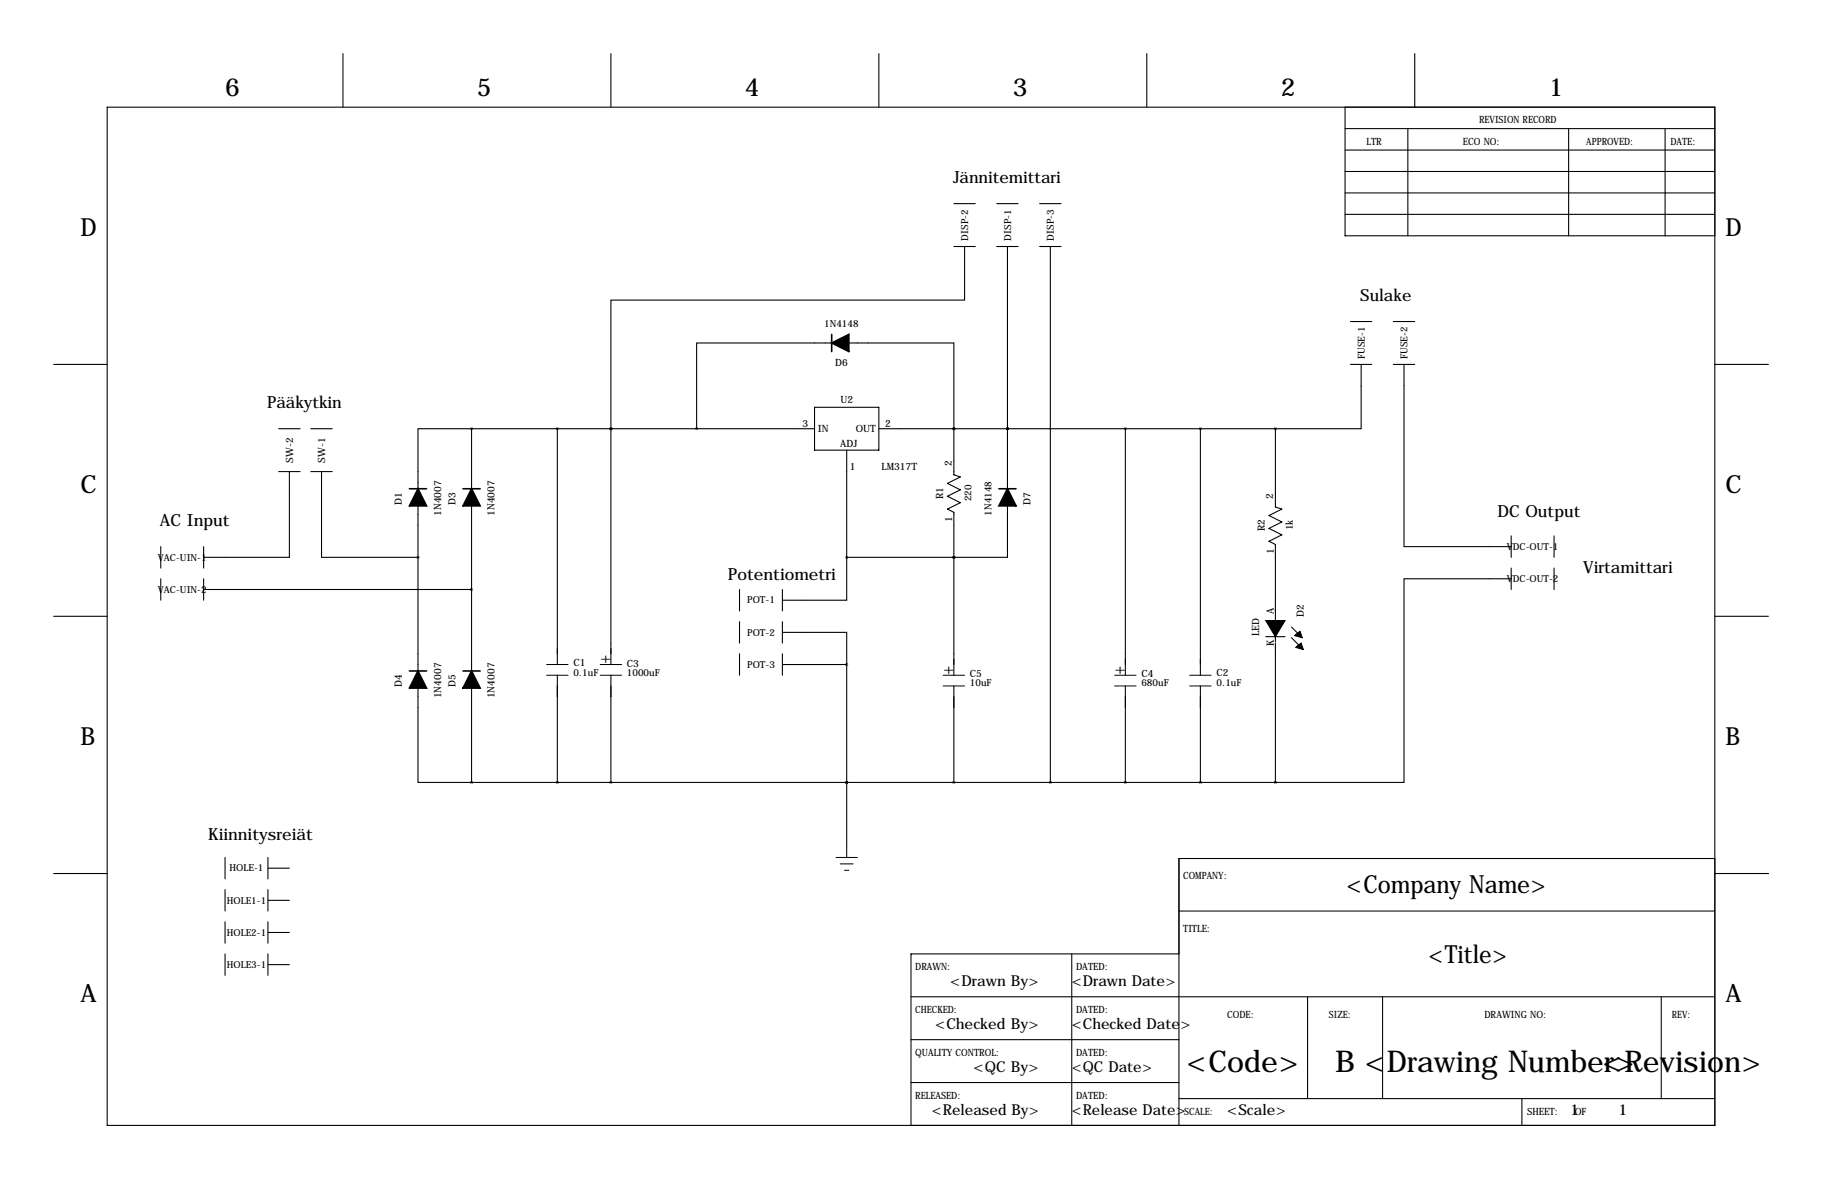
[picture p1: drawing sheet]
<svg xmlns="http://www.w3.org/2000/svg" width="432mm" height="279mm" viewBox="0 0 432 279" stroke-linecap="round" stroke-linejoin="round" font-family="sans-serif">
<g fill="none" stroke="#000" stroke-width=".25">
<path d="M81.3 12.7v12.7M144.8 12.7v12.7M208.3 12.7v12.7M271.8 12.7v12.7M335.3 12.7v12.7M25.4 25.4h381v241.3h-381zM318.8 30.5h87.6M318.8 35.6h87.6M318.8 25.4v30.5h87.6M333.7 30.5v25.4M371.8 30.5v25.4M394.6 30.5v25.4"/>
<path d="M226.1 48.3h5M226.1 58.4h5M228.6 58.4v12.7h-83.8v30.5M236.2 48.3h5.1M236.2 58.4h5.1M238.8 58.4v57.4M246.4 48.3h5.1M246.4 58.4h5.1M248.9 58.4v127M318.8 45.7h87.6M318.8 50.8h87.6M318.8 40.6h87.6"/>
<path d="M320 76.2h5.1M330.2 76.2h5.1M12.7 86.4h12.7M193 96.5h15.3v10.2h-15.3zM197.1 81.3h-32v20.3M201.2 81.3h24.9v20.3M320 86.4h5.1M322.6 86.4v15.2h-20.3M330.2 86.4h5.1M332.7 86.4v43.1h25.4M406.4 86.4h12.7M66 101.6h5.1"/>
<path d="M66 111.8h5.1M68.6 111.8v20.3h-20.3M73.7 101.6h5M73.7 111.8h5M76.2 111.8v20.3h22.9M99.1 119.9v39.1M111.8 101.6h-12.7v14.2M111.8 101.6h81.2M111.8 101.6v14.2M111.8 119.9v39.1M132.1 101.6v55.9M144.8 101.6h.1"/>
<path d="M144.8 101.6v55.9M200.7 106.7v25.4M208.3 101.6h94M226.1 101.6h.1M226.1 101.6v10.9l1.5 .5-3.1 1.6 3.1 1.5-3.1 1.5 3.1 1.5-3.1 1.6 1.6 .7v38.6M238.8 101.6h.1M238.8 119.9v12.2h-12.7M266.7 101.6v58.4M284.5 101.6v58.4M302.3 101.6v18.5l1.5 .6-3.1 1.5 3.1 1.5-3.1 1.5 3.1 1.5-3.1 1.6 1.6 .7v23.1M38.1 129.5v5.1M38.1 137.2v5"/>
<path d="M48.3 129.5v5.1M48.3 137.2v5M48.3 139.7h63.5M175.3 139.7v5.1M185.4 139.7v5.1M200.7 132.1v10.1h-15.3M200.7 132.1h25.4M226.1 132.1h.1M358.1 137.2h-25.4v48.2h-30.4M358.1 127v5.1M358.1 134.6v5.1M368.3 127v5.1"/>
<path d="M368.3 134.6v5.1M12.7 146h12.7M175.3 147.3v5.1M175.3 154.9v5.1M185.4 149.9h15.3v7.6M185.4 147.3v5.1M185.4 154.9v5.1M185.4 157.5h15.3M200.7 157.5v43.2M300 150.9h4.5M302.3 152.4v33M306.1 148.6l2.5 2.5"/>
<path d="M306.1 151.1l2.5 2.6M406.4 146h12.7M99.1 163.1v22.3h12.7M111.8 163.1v22.3M132.1 160v25.4M144.8 160v25.4M226.1 162.6v22.8M266.7 162.6v22.8M284.5 162.6v22.8M111.8 185.4h190.5M200.7 185.4h.1M12.7 207h12.7"/>
<path d="M53.3 203.2v5.1M53.3 210.8v5.1M53.3 218.4v5.1M63.5 203.2v5.1M63.5 210.8v5.1M63.5 218.4v5.1M63.5 205.7h5.1M63.5 213.4h5.1M279.4 215.9h127M406.4 203.5h-127v63.2M406.5 207h12.7M53.3 226.1v5"/>
<path d="M63.5 226.1v5M63.5 221h5.1M63.5 228.6h5.1M215.9 236.2h190.5M254 226.1v40.6M279.4 226.1h-63.5v40.6M309.9 236.2v24.1M327.7 236.2v24.1M393.7 236.2v24.1M215.9 246.4h63.5M215.9 256.5h63.5M279.4 260.3h127"/>
<path d="M360.7 260.3v6.4"/>
</g>
<g fill="none" stroke="#000" stroke-width=".24">
<path d="M129.5 157.5h5.1M142.2 157.5h5.1M129.5 160h5.1M142.2 160h5.1M223.5 160h5.1M223.5 162.6h5.1M264.2 160h5M264.2 162.6h5M281.9 160h5.1M281.9 162.6h5.1M198.1 203.2h5.1M199.1 204.7h3.1"/>
<path d="M200.2 206.2h1M200.7 200.7v2.5"/>
</g>
<path d="M197.1 81.3l4.1-2.1v4.1zM99.1 115.8l2 4.1h-4.1zM111.8 115.8l2 4.1h-4.1zM238.8 115.8l2 4.1h-4.1zM99.1 159l2 4.1h-4.1zM111.8 159l2 4.1h-4.1z" fill="#000" stroke="#000" stroke-width=".38"/>
<path d="M197.1 79.2v4.1M97 115.8h4.1M109.7 115.8h4.1M236.7 115.8h4.1M97 159h4.1M109.7 159h4.1" fill="none" stroke="#000" stroke-width=".38"/>
<path d="M300 147.1h2.3v3.8zM302.3 147.1h2.2l-2.2 3.8zM307.1 150.4l1-.8 .5 1.5-1.8-.5zM307.1 153.4l1.3-1 .5 1.5z" fill="#000" stroke="#000" stroke-width=".25"/>
<path d="M99 132.1a.05 .05 0 0 0 .1 0 .05 .05 0 0 0-.1 0zM111.7 139.7a.05 .05 0 0 0 .1 0 .05 .05 0 0 0-.1 0zM111.7 101.6a.05 .05 0 0 0 .1 0 .05 .05 0 0 0-.1 0zM111.7 185.4a.05 .05 0 0 0 .1 0 .05 .05 0 0 0-.1 0zM200.6 185.4a.05 .05 0 0 0 .1 0 .05 .05 0 0 0-.1 0zM200.6 157.5a.05 .05 0 0 0 .1 0 .05 .05 0 0 0-.1 0zM226 101.6a.05 .05 0 0 0 .1 0 .05 .05 0 0 0-.1 0zM200.6 185.4a.05 .05 0 0 0 .1 0 .05 .05 0 0 0-.1 0zM238.7 101.6a.05 .05 0 0 0 .1 0 .05 .05 0 0 0-.1 0zM226 132.1a.05 .05 0 0 0 .1 0 .05 .05 0 0 0-.1 0zM226 132.1a.05 .05 0 0 0 .1 0 .05 .05 0 0 0-.1 0zM200.6 132.1a.05 .05 0 0 0 .1 0 .05 .05 0 0 0-.1 0zM226 101.6a.05 .05 0 0 0 .1 0 .05 .05 0 0 0-.1 0zM226 185.4a.05 .05 0 0 0 .1 0 .05 .05 0 0 0-.1 0zM302.2 101.6a.05 .05 0 0 0 .1 0 .05 .05 0 0 0-.1 0zM302.2 185.4a.05 .05 0 0 0 .1 0 .05 .05 0 0 0-.1 0zM238.7 101.6a.05 .05 0 0 0 .1 0 .05 .05 0 0 0-.1 0z" fill="#000" stroke="#000" stroke-width=".63"/>
<g font-size="7.1">
<text x="281.2" y="254">&lt;Code&gt;</text>
<text x="316.4" y="254">B &lt;Drawing Number&gt;</text>
<text x="379.8" y="254">&lt;Revision&gt;</text>
</g>
<g font-size="5.9">
<text x="53.3" y="22.9">6</text>
<text x="113" y="22.9">5</text>
<text x="176.5" y="22.9">4</text>
<text x="240" y="22.9">3</text>
<text x="303.5" y="22.9">2</text>
<text x="367" y="22.9">1</text>
<text x="19" y="55.9">D</text>
<text x="408.9" y="55.9">D</text>
<text x="19" y="116.8">C</text>
<text x="408.9" y="116.8">C</text>
<text x="19" y="176.5">B</text>
<text x="408.9" y="176.5">B</text>
<text x="319.1" y="211.6">&lt;Company Name&gt;</text>
<text x="338.5" y="228.1">&lt;Title&gt;</text>
<text x="19" y="237.5">A</text>
<text x="408.9" y="237.5">A</text>
</g>
<g font-size="4">
<text x="225.9" y="43.4">Jännitemittari</text>
<text x="322.4" y="71.3">Sulake</text>
<text x="63.3" y="96.7">Pääkytkin</text>
<text x="37.9" y="124.7">AC Input</text>
<text x="354.9" y="122.6">DC Output</text>
<text x="172.5" y="137.4">Potentiometri</text>
<text x="375.2" y="135.8">Virtamittari</text>
<text x="49.3" y="199.1">Kiinnitysreiät</text>
</g>
<g font-size="3.6">
<text x="142.2" y="157.2">+</text>
<text x="223.5" y="159.8">+</text>
<text x="264.2" y="159.8">+</text>
<text x="225.2" y="233.7">&lt;Drawn By&gt;</text>
<text x="254" y="233.7">&lt;Drawn Date&gt;</text>
<text x="221.6" y="243.8">&lt;Checked By&gt;</text>
<text x="254" y="243.8">&lt;Checked Date&gt;</text>
<text x="230.7" y="254">&lt;QC By&gt;</text>
<text x="254" y="254">&lt;QC Date&gt;</text>
<text x="220.8" y="264.1">&lt;Released By&gt;</text>
<text x="254" y="264.1">&lt;Release Date&gt;</text>
<text x="290.8" y="264.1">&lt;Scale&gt;</text>
<text x="372.1" y="264.1">1</text>
<text x="383.5" y="264.1">1</text>
</g>
<g font-size="2.4">
<text x="350.5" y="29.2">REVISION RECORD</text>
<text x="323.8" y="34.3">LTR</text>
<text x="346.7" y="34.3">ECO NO:</text>
<text x="375.9" y="34.3">APPROVED:</text>
<text x="395.9" y="34.3">DATE:</text>
<text x="197.9" y="86.8">D6</text>
<text x="199.2" y="95.5">U2</text>
<text x="190.2" y="101.1">3</text>
<text x="209.8" y="101.1">2</text>
<text x="193.8" y="102.4">IN</text>
<text x="199.1" y="106">ADJ</text>
<text x="202.8" y="102.4">OUT</text>
<text x="69.5" y="109.7" transform="rotate(-90 69.5 109.7)">SW-2</text>
<text x="77.1" y="109.7" transform="rotate(-90 77.1 109.7)">SW-1</text>
<text x="201.4" y="111.4">1</text>
<text x="208.9" y="111.4">LM317T</text>
<text x="225.6" y="110.5" transform="rotate(-90 225.6 110.5)">2</text>
<text x="95.2" y="119.6" transform="rotate(-90 95.2 119.6)">D1</text>
<text x="107.9" y="119.6" transform="rotate(-90 107.9 119.6)">D3</text>
<text x="223.5" y="118.3" transform="rotate(-90 223.5 118.3)">R1</text>
<text x="244.2" y="119.6" transform="rotate(-90 244.2 119.6)">D7</text>
<text x="301.8" y="118.2" transform="rotate(-90 301.8 118.2)">2</text>
<text x="104.5" y="122.3" transform="rotate(-90 104.5 122.3)">1N4007</text>
<text x="117.2" y="122.3" transform="rotate(-90 117.2 122.3)">1N4007</text>
<text x="225.7" y="123.6" transform="rotate(-90 225.7 123.6)">1</text>
<text x="299.7" y="125.9" transform="rotate(-90 299.7 125.9)">R2</text>
<text x="301.9" y="131.2" transform="rotate(-90 301.9 131.2)">1</text>
<text x="301.9" y="145.5" transform="rotate(-90 301.9 145.5)">A</text>
<text x="309" y="146.3" transform="rotate(-90 309 146.3)">D2</text>
<text x="298.4" y="150.7" transform="rotate(-90 298.4 150.7)">LED</text>
<text x="301.9" y="153.1" transform="rotate(-90 301.9 153.1)">K</text>
<text x="135.9" y="157.7">C1</text>
<text x="148.6" y="158">C3</text>
<text x="229.9" y="160.5">C5</text>
<text x="270.5" y="160.5">C4</text>
<text x="288.3" y="160.3">C2</text>
<text x="95.2" y="162.8" transform="rotate(-90 95.2 162.8)">D4</text>
<text x="104.5" y="165.5" transform="rotate(-90 104.5 165.5)">1N4007</text>
<text x="107.9" y="162.8" transform="rotate(-90 107.9 162.8)">D5</text>
<text x="117.2" y="165.5" transform="rotate(-90 117.2 165.5)">1N4007</text>
<text x="280.4" y="208.3">COMPANY:</text>
<text x="280.4" y="221">TITLE:</text>
<text x="216.9" y="229.9">DRAWN:</text>
<text x="255" y="229.9">DATED:</text>
<text x="216.9" y="240">CHECKED:</text>
<text x="255" y="240">DATED:</text>
<text x="290.8" y="241.3">CODE:</text>
<text x="315" y="241.3">SIZE:</text>
<text x="351.8" y="241.3">DRAWING NO:</text>
<text x="396.2" y="241.3">REV:</text>
<text x="216.9" y="250.2">QUALITY CONTROL:</text>
<text x="255" y="250.2">DATED:</text>
<text x="216.9" y="260.3">RELEASED:</text>
<text x="255" y="260.3">DATED:</text>
<text x="280.7" y="264.2">SCALE:</text>
<text x="361.9" y="264.2">SHEET:</text>
<text x="373.2" y="264.2">OF</text>
</g>
<g font-size="2.3">
<text x="229.4" y="57" transform="rotate(-90 229.4 57)">DISP-2</text>
<text x="239.6" y="57" transform="rotate(-90 239.6 57)">DISP-1</text>
<text x="249.8" y="57" transform="rotate(-90 249.8 57)">DISP-3</text>
<text x="195.3" y="77.5">1N4148</text>
<text x="323.4" y="85.1" transform="rotate(-90 323.4 85.1)">FUSE-1</text>
<text x="333.6" y="85.1" transform="rotate(-90 333.6 85.1)">FUSE-2</text>
<text x="230.2" y="118.8" transform="rotate(-90 230.2 118.8)">220</text>
<text x="234.9" y="122.2" transform="rotate(-90 234.9 122.2)">1N4148</text>
<text x="306.4" y="125.7" transform="rotate(-90 306.4 125.7)">1k</text>
<text x="357.1" y="130.4">VDC-OUT-1</text>
<text x="37.4" y="132.8">VAC-UIN-1</text>
<text x="37.4" y="140.5">VAC-UIN-2</text>
<text x="177.1" y="143">POT-1</text>
<text x="357.1" y="138">VDC-OUT-2</text>
<text x="177.1" y="150.6">POT-2</text>
<text x="135.9" y="160.1">0.1uF</text>
<text x="148.6" y="160.1">1000uF</text>
<text x="177.1" y="158.2">POT-3</text>
<text x="229.9" y="162.6">10uF</text>
<text x="270.5" y="162.6">680uF</text>
<text x="288.3" y="162.6">0.1uF</text>
<text x="54.4" y="206.5">HOLE-1</text>
<text x="53.7" y="214.1">HOLE1-1</text>
<text x="53.7" y="221.7">HOLE2-1</text>
<text x="53.7" y="229.4">HOLE3-1</text>
</g>
</svg>
